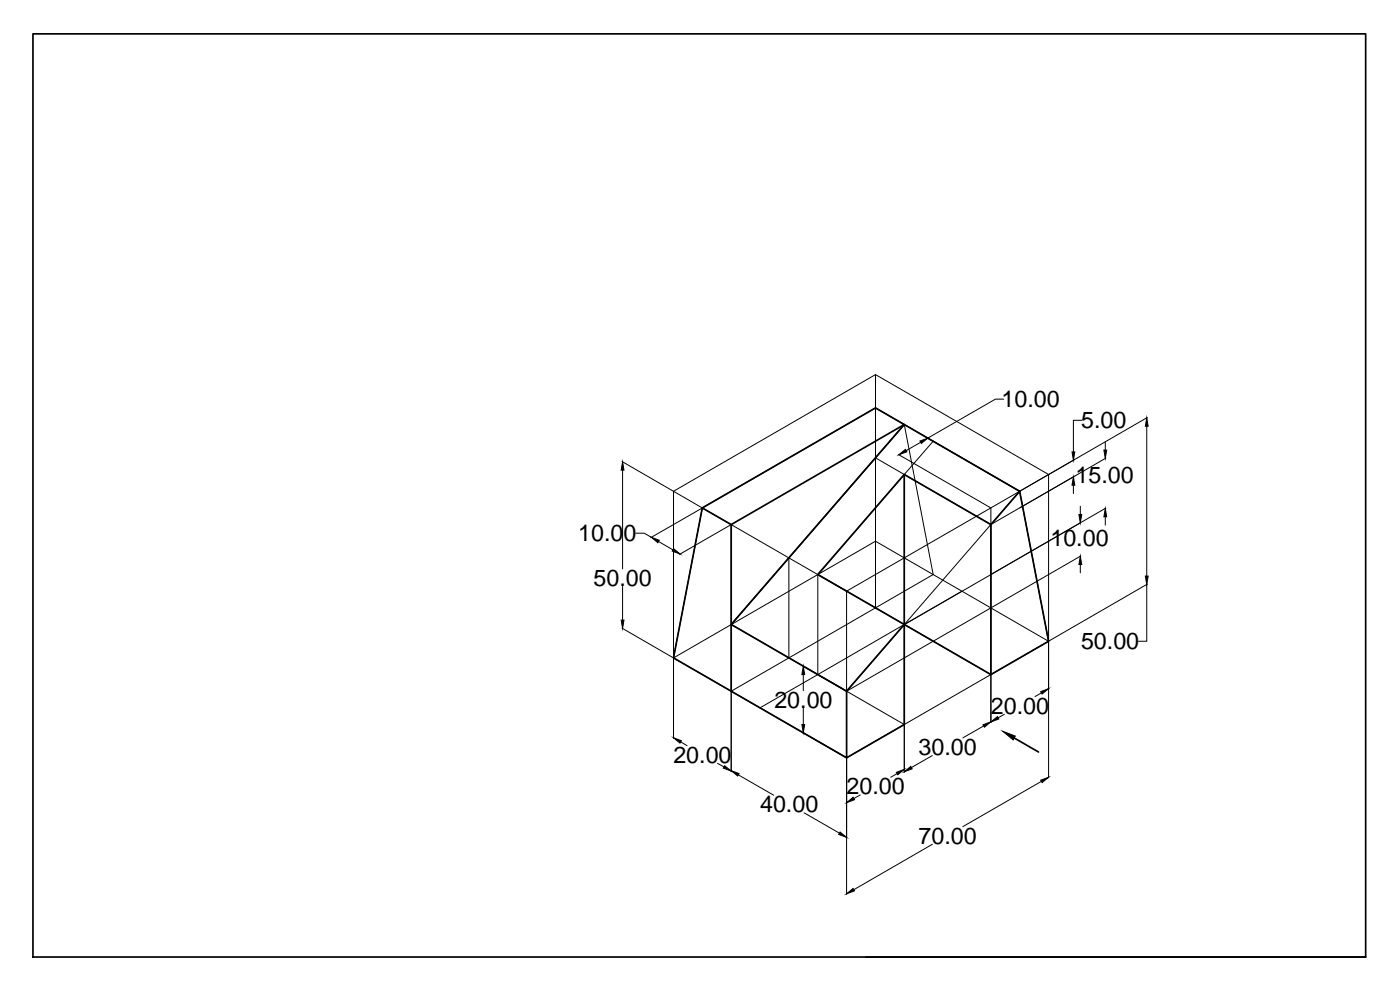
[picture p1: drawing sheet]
<svg xmlns="http://www.w3.org/2000/svg" width="420mm" height="297mm" viewBox="0 0 420 297" stroke-linecap="round" stroke-linejoin="round" font-family="sans-serif">
<!-- layer: Object -->
<path d="M9.9 10.2h400v276.9h-400zM210.8 152.4l51.9-30 8.7 5-52 30M271.4 142.4v45l26 15M297.4 157.4l-26-15-26 30 26 15M306 147.4l8.7 45-17.3 10v-45zM306 147.4l-34.6-20-52 60v-30l-8.6-5-8.7 45 17.3 10M271.4 187.4v30l-17.3 10v-20zM254.1 207.4l-34.7-20v20l34.7 20M304.4 221.4l7.3 4.2M259.9 287.1h150" fill="none" stroke="#000" stroke-width=".51"/>
<!-- layer: Construction -->
<g fill="none" stroke="#000" stroke-width=".3">
<path d="M262.7 112.4v70M301.2 119.8h-2.5l-20.2 11.6M186.7 138.5l15.3 8.9M269.6 136.4l27.7 16M271.4 127.4l-52 60M276.3 132.7l-4.4 2.5M278.2 131.4l27.8 16M280.1 132.4l-17.4-10-51.9 30-8.7-5v50l8.7-45 43.3 25M324.6 126.1h-2.5v9.5M331.7 132.5v2.5M331.9 137.5l-34.5 19.9M344.2 127.9v44.9"/>
<path d="M344.3 125.3l-38.2 22.1M186.8 141.1v29.6M190.8 160h2.5l2.2 1.2M210.7 152.4l-15.4 8.9M219.4 157.4l-15.5 8.9M219.4 157.4v30l34.7 20M271.4 142.4l8.7-10 25.9 15M271.4 142.4v75l-26-15v-30M271.4 142.4l-8.7-5 8.7-10 8.7 45-43.3 25M297.4 157.4l-26-15-26 30M297.4 152.4v64.4M306 147.4l8.7 45-60.6 35v-50l51.9-30-51.9 60"/>
<path d="M306 147.4l8.7-5v50l-52-30-60.6 35 52 30-13.2-7.6M314.7 142.4l-52-30-60.6 35M322.1 145.6v2.5M324.2 151.9v2.5M331.7 155.1v2.5M331.9 152.4l-60.4 35M186.8 175.9v10.2M197.6 162.5l4.4 2.5M236.8 167.4v30l-17.4 10v-20zM245.4 172.4l26 15-43.3 25M288.7 177.4l-17.3 10 26 15M324.2 169.4v2.5"/>
<path d="M324.4 166.8l-52.9 30.6M344.2 175.4v17h-2.5M344.3 175.3l-29.6 17.1M186.7 188.5l15.3 8.9M202.1 197.4v24.2M240.9 199.8l13.1 7.5M271.4 197.4l-17.3 10M314.7 192.4v41M219.4 207.5v24.1M241.1 202.4v4.8M241.1 212.5v4.9M271.4 217.5v14.3"/>
<path d="M295.2 217.8l-6.2 3.6M301.4 214.3l-1.9 1.1M312.5 207.9l-1.9 1.1M204.3 222.6l1.9 1.1M215.3 229l2 1.1M221.6 232.5l10.6 6.1M254.1 227.5v40.9M258.2 238.5l-2 1.1M269.2 232.1l-1.9 1.1M279.8 226.7l-6.3 3.6M312.5 234.4l-23.5 13.6M241.3 243.9l10.6 6.1"/>
<path d="M279.8 253.3l-23.6 13.7"/>
</g>
<g fill="#000" stroke="#000" stroke-width=".3">
<path d="M269.8 136.4l1.9-1.6 .4 .8zM276.1 132.3l2.4-.9-2 1.7zM321.7 135.6h.9l-.5 2.5zM331.3 135h.8l-.4 2.5zM344.2 125.3l.4 2.6h-.9zM186.8 138.6l.5 2.5h-.9zM322.1 143.1l.5 2.5h-.9zM323.8 154.4h.8l-.4 2.5zM331.7 152.6l.4 2.5h-.8zM195.5 161.2l2.4 .9-.5 .8zM202.2 164.6l1.9 1.6-2.4-.8zM324.2 166.9l.4 2.5h-.8z"/>
<path d="M343.7 172.8h.9l-.4 2.6zM186.4 186.1h.9l-.5 2.5zM241.1 199.9l.4 2.5h-.8zM240.7 217.4h.8l-.4 2.5zM295 217.5l2.4-.9-2 1.6zM297.4 216.6l1.9-1.6 .4 .7zM312.3 207.5l2.4-.9-2 1.6zM202.1 221.4l2.4 .9-.4 .7zM217.5 229.7l1.9 1.7-2.3-.9zM219.4 231.2l2.4 .9-.4 .7zM254.1 240.8l1.9-1.6 .4 .7zM269 231.7l2.4-.9-2 1.7z"/>
<path d="M271.4 231.6l1.9-1.6 .5 .7zM312.3 234.1l2.4-.9-2 1.6zM252.1 249.6l2 1.6-2.4-.8zM254.1 268.2l1.9-1.6 .4 .7z"/>
</g>
<!-- layer: Object -->
<path d="M300.9 219.4l3.8 1.5-.6 1.1z" fill="#000" stroke="#000" stroke-width=".3"/>
<g font-size="7">
<text x="300.6" y="122.2">10.00</text>
<text x="324.5" y="128.6">5.00</text>
<text x="322.8" y="145">15.00</text>
<text x="173.6" y="162.4">10.00</text>
<text x="315.2" y="163.9">10.00</text>
<text x="178.1" y="175.8">50.00</text>
<text x="324.4" y="194.9">50.00</text>
<text x="232.4" y="212.3">20.00</text>
<text x="297.4" y="214.1">20.00</text>
<text x="275.7" y="226.5">30.00</text>
<text x="202.1" y="228.8">20.00</text>
<text x="254.1" y="238.3">20.00</text>
<text x="228.1" y="243.7">40.00</text>
<text x="275.7" y="253.2">70.00</text>
</g>
</svg>
